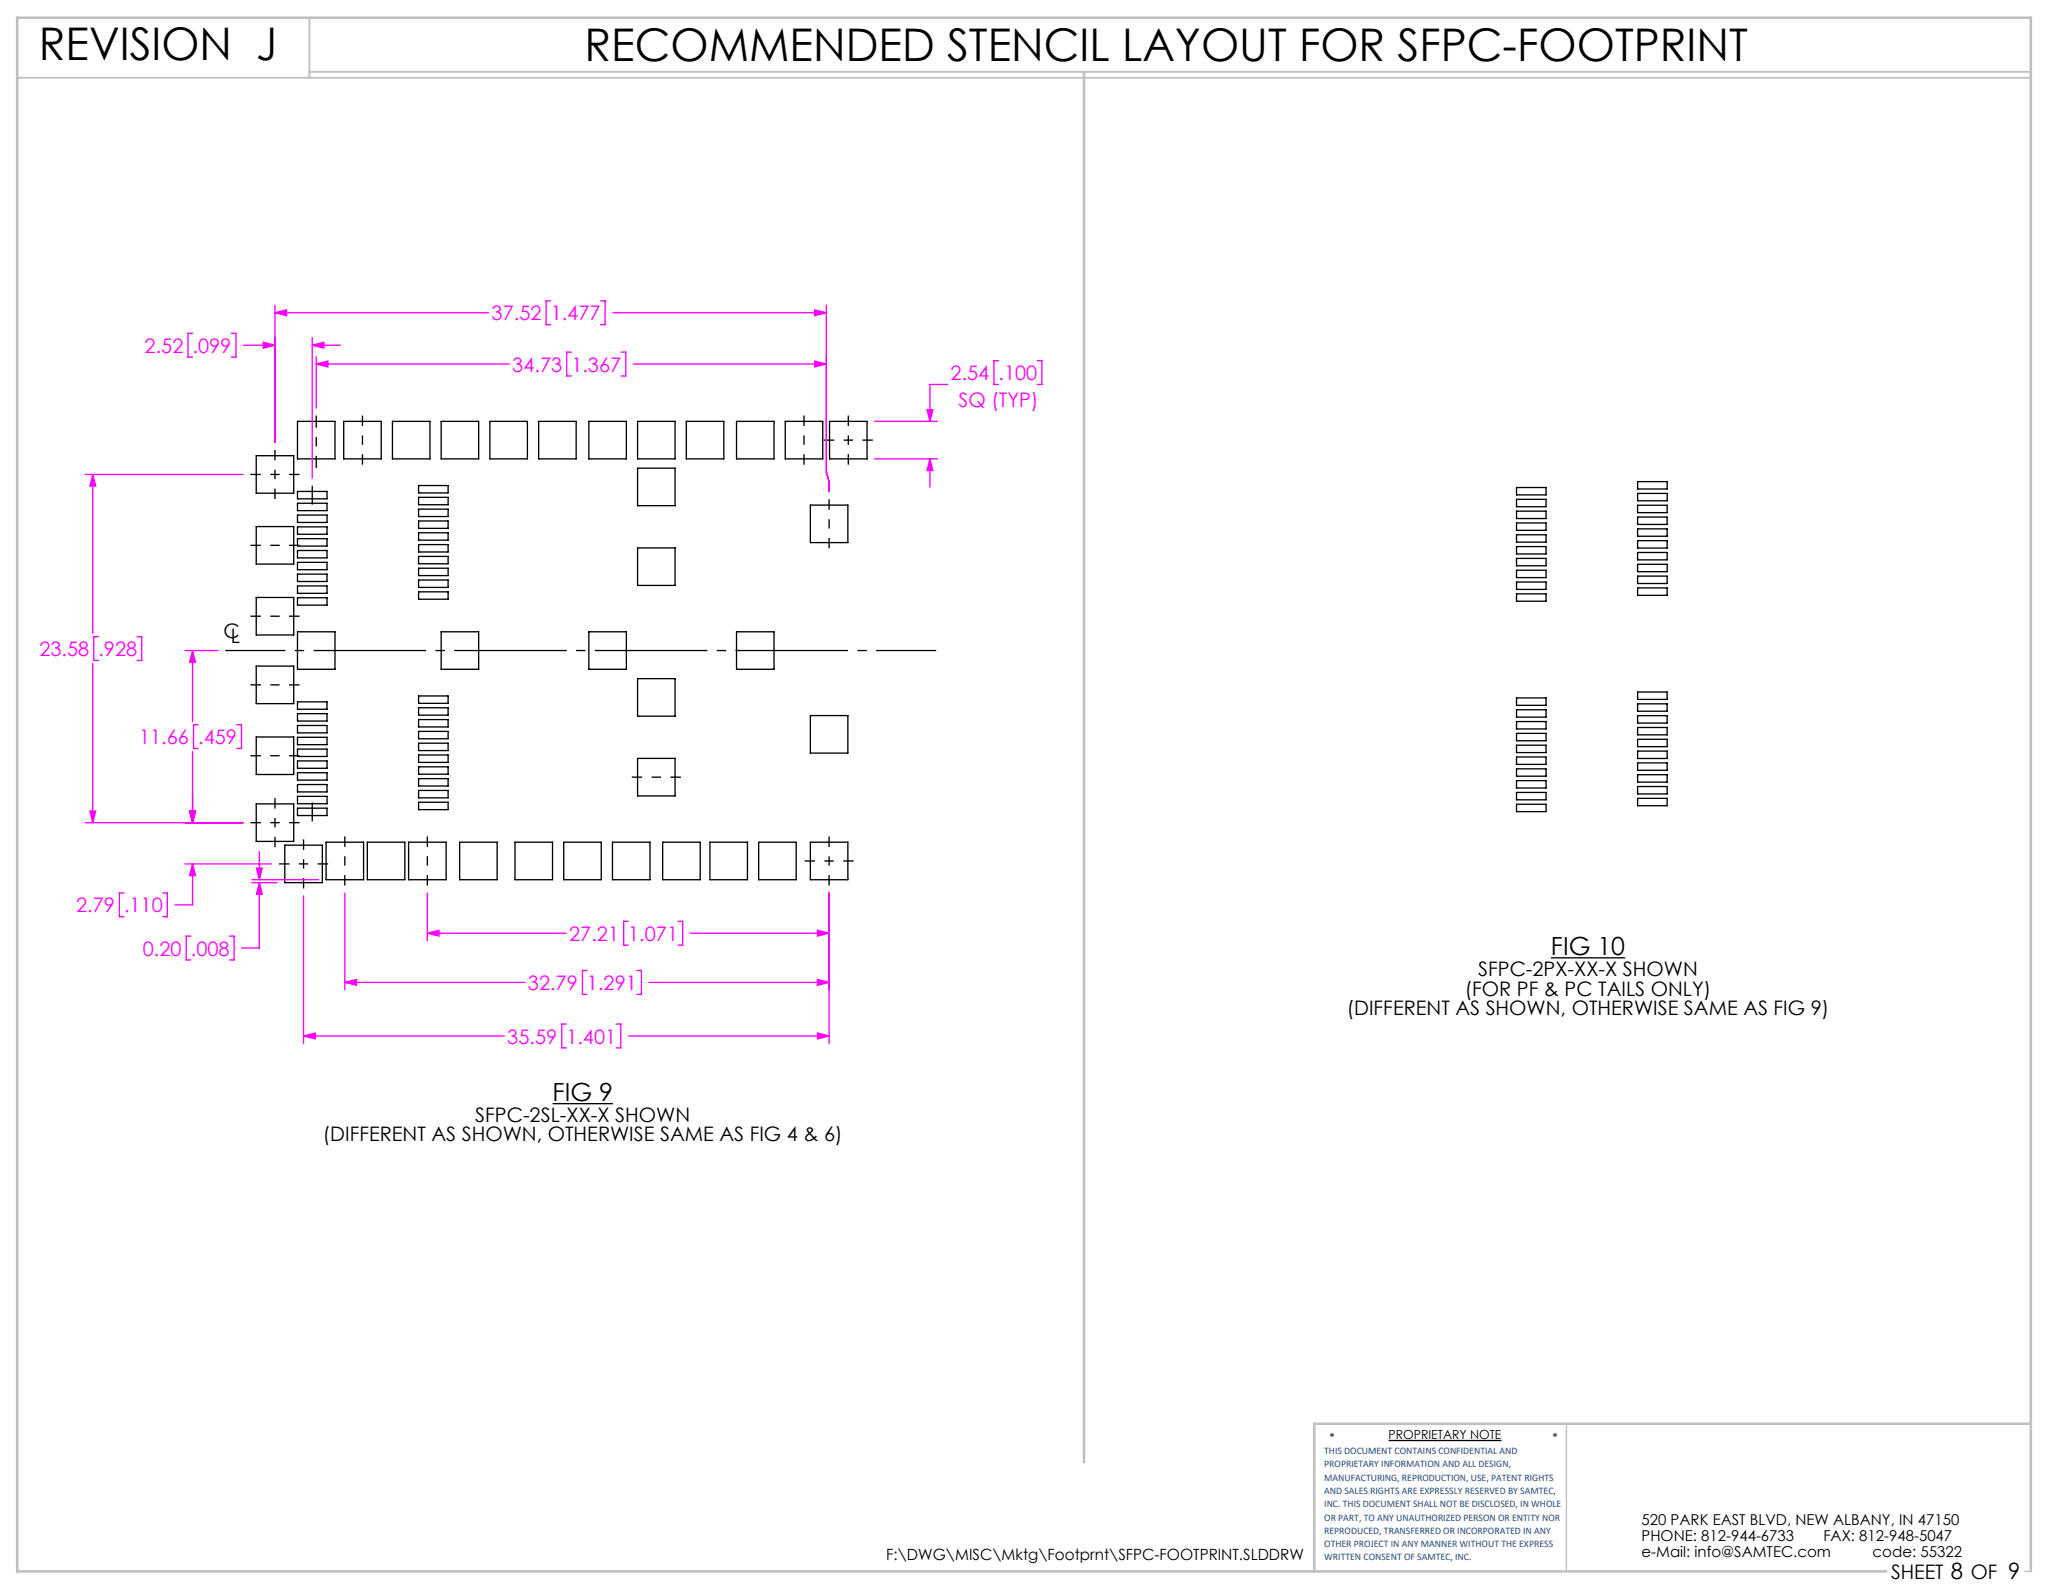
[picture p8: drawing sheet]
<svg xmlns="http://www.w3.org/2000/svg" width="279mm" height="216mm" viewBox="0 0 279 216" stroke-linecap="round" stroke-linejoin="round" font-family="sans-serif">
<path d="M0 0h279.4v215.9h-279.4z" fill="none" stroke="#fff" stroke-width=".18"/>
<g fill="none" stroke="#000" stroke-width=".18">
<path d="M40.3 57.1h5.1v5.1h-5.1zM46.5 57.1h5.1v5.1h-5.1zM53.1 57.1h5.1v5.1h-5.1zM59.7 57.1h5.1v5.1h-5.1zM66.3 57.1h5.1v5.1h-5.1zM72.9 57.1h5.1v5.1h-5.1zM79.7 57.1h5.1v5.1h-5.1zM86.3 57.1h5.1v5.1h-5.1zM92.9 57.1h5.1v5.1h-5.1zM99.7 57.1h5.1v5.1h-5.1zM106.3 57.1h5.1v5.1h-5.1zM112.3 57.1h5.1v5.1h-5.1z"/>
<path d="M34.7 71.3h5.1v5.1h-5.1zM34.7 61.7h5.1v5.1h-5.1zM40.3 66.6h4v1h-4zM40.3 68.2h4v1h-4zM40.3 69.8h4v1h-4zM40.3 71.4h4v1h-4zM40.3 73h4v1h-4zM40.3 74.6h4v1h-4zM40.3 76.2h4v1h-4zM40.3 77.8h4v1h-4zM40.3 79.4h4v1h-4zM56.7 65.8h4v1h-4z"/>
<path d="M56.7 67.4h4v1h-4zM56.7 69h4v1h-4zM56.7 70.6h4v1h-4zM56.7 72.2h4v1h-4zM56.7 73.8h4v1h-4zM56.7 75.4h4v1h-4zM56.7 77h4v1h-4zM56.7 78.6h4v1h-4zM86.3 74.2h5.1v5.1h-5.1zM86.3 63.4h5.1v5.1h-5.1zM109.7 68.4h5.1v5.1h-5.1zM205.4 66h4v1h-4z"/>
<path d="M205.4 67.6h4v1h-4zM205.4 69.2h4v1h-4zM205.4 70.8h4v1h-4zM205.4 72.4h4v1h-4zM205.4 74h4v1h-4zM205.4 75.6h4v1h-4zM205.4 77.2h4v1h-4zM205.4 78.8h4v1h-4zM221.8 65.2h4v1h-4zM221.8 66.8h4v1h-4zM221.8 68.4h4v1h-4zM221.8 70h4v1h-4z"/>
<path d="M221.8 71.6h4v1h-4zM221.8 73.2h4v1h-4zM221.8 74.8h4v1h-4zM221.8 76.4h4v1h-4zM221.8 78h4v1h-4zM221.8 79.6h4v1h-4zM34.7 80.9h5.1v5.1h-5.1zM34.7 90.2h5.1v5.1h-5.1zM34.7 99.8h5.1v5.1h-5.1zM40.3 95.1h4v1h-4zM40.3 81h4v1h-4zM40.3 85.6h5.1v5.1h-5.1z"/>
<path d="M40.3 96.7h4v1h-4zM40.3 98.3h4v1h-4zM40.3 99.9h4v1h-4zM56.7 80.2h4v1h-4zM56.7 94.3h4v1h-4zM56.7 95.9h4v1h-4zM56.7 97.5h4v1h-4zM56.7 99.1h4v1h-4zM59.7 85.6h5.1v5.1h-5.1zM79.7 85.6h5.1v5.1h-5.1zM86.3 91.9h5.1v5.1h-5.1zM99.7 85.6h5.1v5.1h-5.1z"/>
<path d="M109.7 96.9h5.1v5.1h-5.1zM205.4 94.5h4v1h-4zM205.4 80.4h4v1h-4zM205.4 96.1h4v1h-4zM205.4 97.7h4v1h-4zM205.4 99.3h4v1h-4zM221.8 93.7h4v1h-4zM221.8 95.3h4v1h-4zM221.8 96.9h4v1h-4zM221.8 98.5h4v1h-4zM34.7 108.9h5.1v5.1h-5.1zM38.6 114.5h5.1v5.1h-5.1z"/>
<path d="M40.3 101.5h4v1h-4zM40.3 103.1h4v1h-4zM40.3 104.7h4v1h-4zM40.3 106.3h4v1h-4zM40.3 107.9h4v1h-4zM40.3 109.5h4v1h-4zM44.2 114.1h5v5.1h-5zM49.7 114.1h5.1v5.1h-5.1zM55.3 114.1h5.1v5.1h-5.1zM56.7 100.7h4v1h-4zM56.7 102.3h4v1h-4zM56.7 103.9h4v1h-4z"/>
<path d="M56.7 105.5h4v1h-4zM56.7 107.1h4v1h-4zM56.7 108.7h4v1h-4zM62.2 114.1h5.1v5.1h-5.1zM69.7 114.1h5.1v5.1h-5.1zM76.3 114.1h5.1v5.1h-5.1zM82.9 114.1h5.1v5.1h-5.1zM86.3 102.7h5.1v5.1h-5.1zM89.7 114.1h5.1v5.1h-5.1zM96.1 114.1h5.1v5.1h-5.1zM102.7 114.1h5.1v5.1h-5.1zM109.7 114.1h5.1v5.1h-5.1z"/>
<path d="M205.4 100.9h4v1h-4zM205.4 102.5h4v1h-4zM205.4 104.1h4v1h-4zM205.4 105.7h4v1h-4zM205.4 107.3h4v1h-4zM205.4 108.9h4v1h-4zM221.8 100.1h4v1h-4zM221.8 101.7h4v1h-4zM221.8 103.3h4v1h-4zM221.8 104.9h4v1h-4zM221.8 106.5h4v1h-4zM221.8 108.1h4v1h-4z"/>
<path d="M210.1 129.7h10M74.8 149.5h8.2M188.1 195.1h15.3"/>
</g>
<path d="M212.2 192.8v20M274.2 212.8h.8" fill="none" stroke="#c0c0c0" stroke-width=".18"/>
<path d="M2.3 10.5h272.7M41.9 2.4v8.1M41.9 9.7h233.1" fill="none" stroke="#c0c0c0" stroke-width=".25"/>
<path d="M146.8 9.7v188.4M275 192.8h-97v20M255.5 212.8h-253.2v-210.4h272.7v210.4" fill="none" stroke="#c0c0c0" stroke-width=".35"/>
<g fill="none" stroke="#f0f" stroke-width=".18">
<path d="M26.1 45.1h-.6v3.3h.6M31.3 45.1h.7v3.3h-.7M33 46.8h4.2M35.7 46.4l1.5 .4-1.5 .4zM37.2 41.3v18.6M37.2 42.4h29M37.2 42.4l1.6-.4v.8zM42.3 45.7v19.1M42.3 46.8h3.8M42.3 46.8l1.6-.4v.8zM42.8 48.3v7M42.8 49.3h26.2"/>
<path d="M42.8 49.3l1.6-.4v.8zM74.6 40.8h-.6v3.2h.6M77.4 47.7h-.6v3.2h.6M81.3 40.8h.7v3.2h-.7M83 42.4h28.9M84.1 47.7h.6v3.2h-.6M85.8 49.3h26.1M110.3 42l1.6 .4-1.6 .4zM110.3 48.9l1.6 .4-1.6 .4zM111.9 41.3v22.6l.4 1.3v1.4M118.4 57.1h8.6M125.6 55.5h.7l-.4 1.6z"/>
<path d="M128.3 52.1h-2.4v5M135.2 48.8h-.6v3.3h.6M140.5 48.8h.6v3.3h-.6M11.6 64.3h21.3M12.6 64.3l.4 1.5h-.8zM12.6 64.3v21.5M118.4 62.2h8.6M125.9 62.2l.4 1.5h-.7zM125.9 62.2v3.8M12.6 89.9v21.5M13.3 86.2h-.6v3.3h.6M18.6 86.2h.6v3.3h-.6"/>
<path d="M25.1 88.1h4.4M26.1 88.1v9.6M26.1 88.1l.4 1.6h-.8zM26.8 98.2h-.6v3.2h.6M32.1 98.2h.6v3.2h-.6M11.6 111.4h21.3M12.2 109.9h.8l-.4 1.5zM25.1 117h11.7M25.7 109.9h.8l-.4 1.5zM26.1 117v5.6h-2.4M26.1 101.8v9.6M26.1 117l.4 1.6h-.8z"/>
<path d="M34.1 119.6h3.5M34.1 119.2h9M34.7 117.6h.8l-.4 1.6zM35.1 119.6l.4 1.5h-.8zM35.1 119.6v8.8h-2.4M35.1 115.3v3.9M16.8 120.9h-.6v3.3h.6M22 120.9h.7v3.3h-.7M25.8 126.8h-.6v3.2h.6M31.1 126.8h.6v3.2h-.6M41.1 121.4v19.9M46.7 133.1l1.6-.4v.8z"/>
<path d="M46.7 121v13.1M46.7 133.1h24.4M57.9 126.4l1.6-.4v.8zM57.9 121v6.4M57.9 126.4h18.8M76.7 138.7h-.6v3.2h.6M79.5 131.4h-.6v3.3h.6M83.5 138.7h.6v3.2h-.6M85.1 124.8h-.6v3.2h.6M86.3 131.4h.6v3.3h-.6M87.9 133.1h24.4M91.8 124.8h.7v3.2h-.7"/>
<path d="M93.5 126.4h18.8M110.7 139.9l1.6 .4-1.6 .4zM110.7 132.7l1.6 .4-1.6 .4zM110.7 126l1.6 .4-1.6 .4zM112.3 121v20.3M41.1 140.3l1.6-.4v.8zM41.1 140.3h27.2M85.1 140.3h27.2"/>
</g>
<g fill="none" stroke="#000" stroke-width=".18" stroke-dasharray="15.2 1.3 1.3 1.3" stroke-dashoffset="13.8" stroke-linecap="butt">
<path d="M108.9 56.3v6.6M118.2 59.6h-6.6M37.2 67.6v-6.7M40.6 64.3h-6.7M40.6 73.9h-6.7M49.1 62.9v-6.6M112.3 67.6v6.7M114.9 62.9v-6.6M40.6 83.5h-6.7M40.6 92.8h-6.7M37.2 114.8v-6.7M40.6 102.4h-6.7"/>
<path d="M40.6 111.4h-6.7M44.4 117h-6.6M46.7 119.9v-6.6M57.9 119.9v-6.6M92.2 105.3h-6.6M109 116.6h6.6M112.3 119.9v-6.6M41.1 120.3v-6.6"/>
</g>
<path d="M42.8 63.4v-7.1" fill="none" stroke="#000" stroke-width=".18" stroke-dasharray="15.2 1.3 1.3 1.3" stroke-dashoffset="13.6" stroke-linecap="butt"/>
<path d="M30.5 88.1h96.3" fill="none" stroke="#000" stroke-width=".18" stroke-dasharray="15.2 1.3 1.3 1.3" stroke-dashoffset="7.1" stroke-linecap="butt"/>
<path d="M42.3 68.4v-2.6M42.3 111.3v-2.6" fill="none" stroke="#000" stroke-width=".18" stroke-dasharray="15.2 1.3 1.3 1.3" stroke-linecap="butt"/>
<path d="M110.7 139.9l1.6 .4-1.6 .4zM41.1 140.3l1.6-.4v.8zM110.7 132.7l1.6 .4-1.6 .4zM46.7 133.1l1.6-.4v.8zM110.7 126l1.6 .4-1.6 .4zM57.9 126.4l1.6-.4v.8zM110.3 42l1.6 .4-1.6 .4zM37.2 42.4l1.6-.4v.8zM125.9 62.2l.4 1.5h-.7zM125.6 55.5h.7l-.4 1.6zM42.8 49.3l1.6-.4v.8zM110.3 48.9l1.6 .4-1.6 .4zM26.1 117l.4 1.6h-.8zM25.7 109.9h.8l-.4 1.5zM12.2 109.9h.8l-.4 1.5zM12.6 64.3l.4 1.5h-.8zM26.1 88.1l.4 1.6h-.8zM25.7 109.9h.8l-.4 1.5zM35.1 119.6l.4 1.5h-.8zM34.7 117.6h.8l-.4 1.6zM42.3 46.8l1.6-.4v.8zM35.7 46.4l1.5 .4-1.5 .4z" fill="#f0f"/>
<g font-size="6.1">
<text x="5.3" y="8.2">REVISION J</text>
<text x="79.2" y="8.3">RECOMMENDED STENCIL LAYOUT FOR SFPC-FOOTPRINT</text>
</g>
<g font-size="3.4">
<text x="210.1" y="129.4">FIG 10</text>
<text x="74.8" y="149.1">FIG 9</text>
</g>
<g font-size="2.7" fill="#f0f">
<text x="19.6" y="47.8">2.52</text>
<text x="26.1" y="47.8">.099</text>
<text x="66.6" y="43.4">37.52</text>
<text x="74.6" y="43.4">1.477</text>
<text x="69.4" y="50.3">34.73</text>
<text x="77.4" y="50.3">1.367</text>
<text x="128.7" y="51.5">2.54</text>
<text x="135.2" y="51.5">.100</text>
<text x="129.8" y="55.1">SQ (TYP)</text>
<text x="5.3" y="88.9">23.58</text>
<text x="13.3" y="88.9">.928</text>
<text x="18.8" y="100.8">11.66</text>
<text x="26.8" y="100.8">.459</text>
<text x="10.3" y="123.6">2.79</text>
<text x="16.8" y="123.6">.110</text>
<text x="19.4" y="129.4">0.20</text>
<text x="25.8" y="129.4">.008</text>
<text x="77.1" y="127.4">27.21</text>
<text x="85.1" y="127.4">1.071</text>
<text x="71.5" y="134.1">32.79</text>
<text x="79.5" y="134.1">1.291</text>
<text x="68.7" y="141.3">35.59</text>
<text x="76.7" y="141.3">1.401</text>
</g>
<g font-size="2.7">
<text x="30.3" y="86.4">C</text>
<text x="31.3" y="87.1">L</text>
<text x="182.4" y="137.5">(DIFFERENT AS SHOWN, OTHERWISE SAME AS FIG 9)</text>
<text x="198.4" y="134.8">(FOR PF &amp; PC TAILS ONLY)</text>
<text x="200.2" y="132.2">SFPC-2PX-XX-X SHOWN</text>
<text x="43.7" y="154.6">(DIFFERENT AS SHOWN, OTHERWISE SAME AS FIG 4 &amp; 6)</text>
<text x="64.4" y="151.9">SFPC-2SL-XX-X SHOWN</text>
<text x="256.1" y="213.9">SHEET 8 OF 9</text>
</g>
<text font-size="2.1" x="120" y="211.3">F:\DWG\MISC\Mktg\Footprnt\SFPC-FOOTPRINT.SLDDRW</text>
<g font-size="2">
<text x="222.3" y="206.5">520 PARK EAST BLVD, NEW ALBANY, IN 47150</text>
<text x="222.3" y="208.7">PHONE: 812-944-6733</text>
<text x="246.9" y="208.7">FAX: 812-948-5047</text>
<text x="222.3" y="210.9">e-Mail: info@SAMTEC.com</text>
<text x="253.6" y="210.9">code: 55322</text>
</g>
<g font-size="1.7">
<text x="180.1" y="195.3">*</text>
<text x="188.1" y="194.9">PROPRIETARY NOTE</text>
<text x="210.3" y="195.3">*</text>
</g>
<g font-size="1.4" fill="#1f497d">
<text x="179.3" y="196.9">THIS DOCUMENT CONTAINS CONFIDENTIAL AND</text>
<text x="179.3" y="198.7">PROPRIETARY INFORMATION AND ALL DESIGN,</text>
<text x="179.3" y="200.5">MANUFACTURING, REPRODUCTION, USE, PATENT RIGHTS</text>
<text x="179.3" y="202.3">AND SALES RIGHTS ARE EXPRESSLY RESERVED BY SAMTEC,</text>
<text x="179.3" y="204.1">INC. THIS DOCUMENT SHALL NOT BE DISCLOSED, IN WHOLE</text>
<text x="179.3" y="205.9">OR PART, TO ANY UNAUTHORIZED PERSON OR ENTITY NOR</text>
<text x="179.3" y="207.7">REPRODUCED, TRANSFERRED OR INCORPORATED IN ANY</text>
<text x="179.3" y="209.6">OTHER PROJECT IN ANY MANNER WITHOUT THE EXPRESS</text>
<text x="179.3" y="211.4">WRITTEN CONSENT OF SAMTEC, INC.</text>
</g>
</svg>
